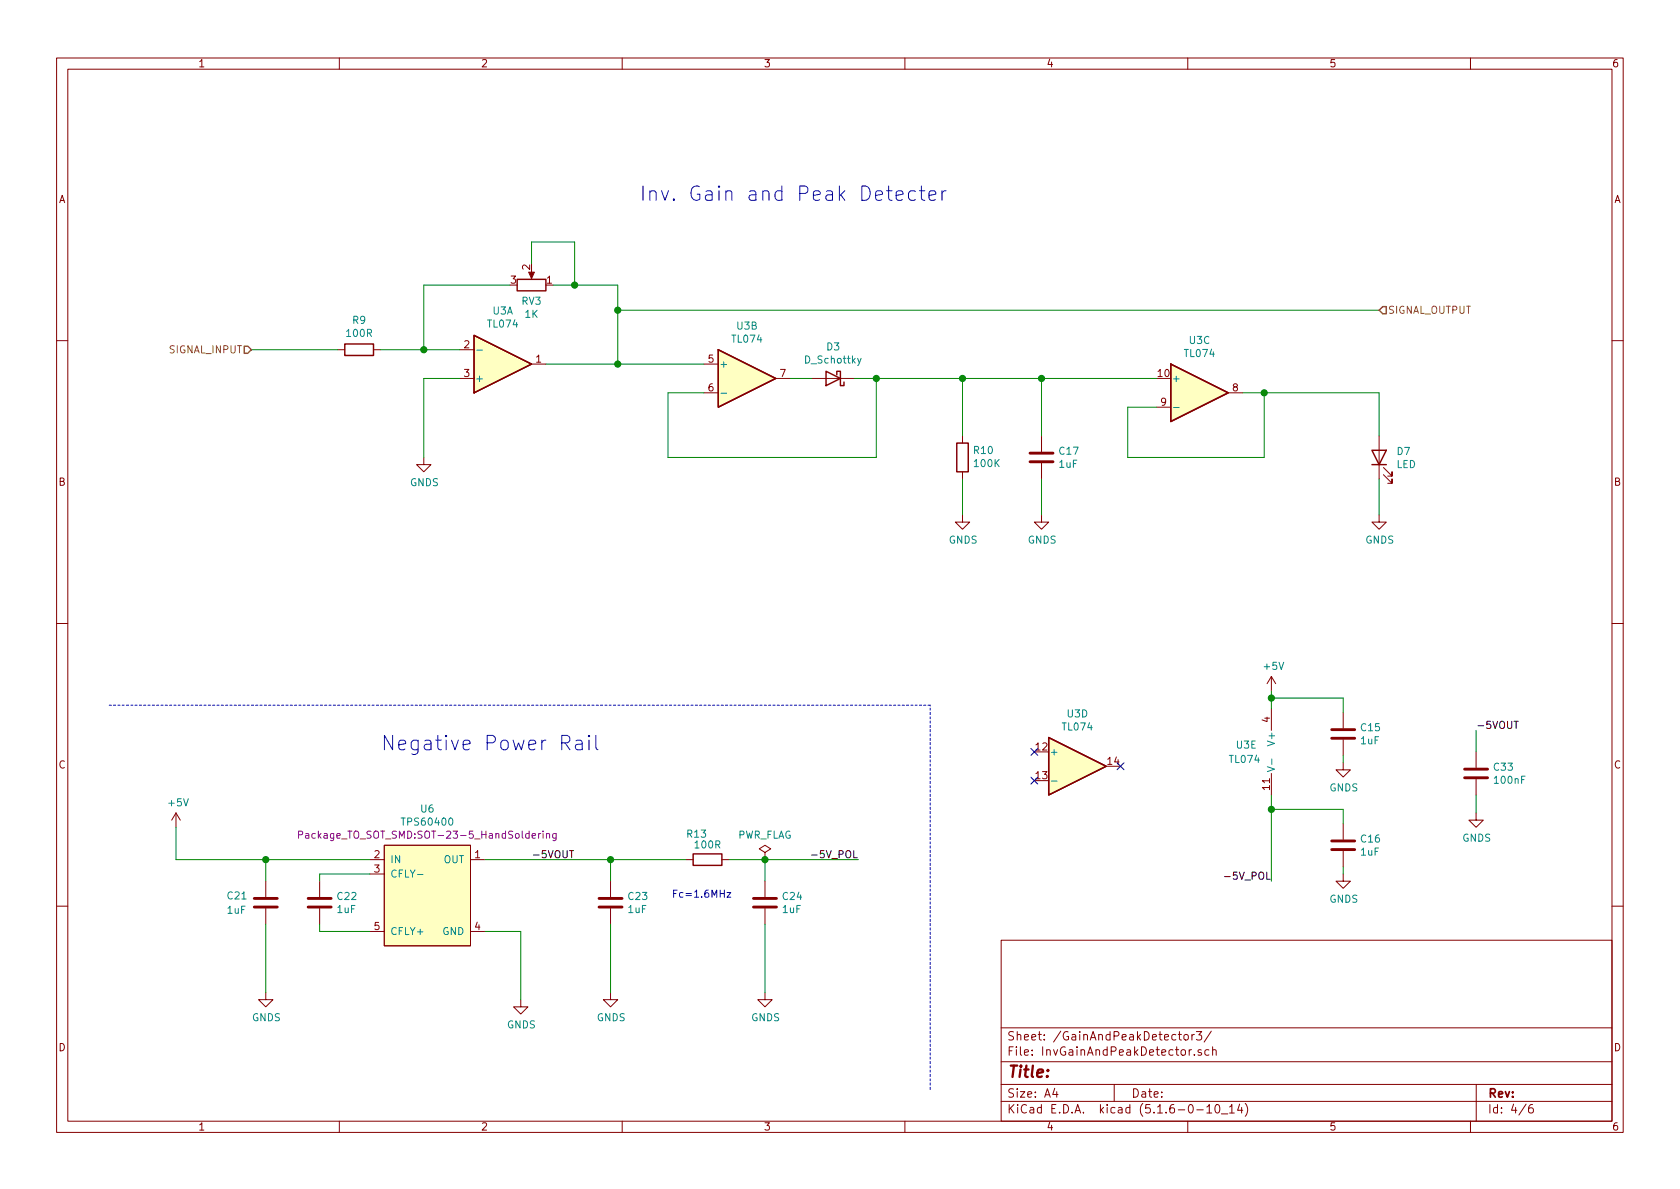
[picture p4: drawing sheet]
<svg xmlns="http://www.w3.org/2000/svg" width="297mm" height="210mm" viewBox="0 0 297 210" stroke-linecap="round" stroke-linejoin="round" font-family="sans-serif">
<g fill="none" stroke="#840000" stroke-width=".18">
<path d="M10 10.3h277v189.9h-277zM12 12.2h273v186.1h-273zM60 10.3v1.9M110 10.3v1.9M160 10.3v1.9M210 10.3v1.9M260 10.3v1.9M94 47.9v1M10 60.2h2M59.7 61.8h1.3M66 61.8h1.3M81.3 61.8h2.5"/>
<path d="M81.3 66.9h2.5M94 64.4h2.5M124.5 64.4h2.5M124.5 69.5h2.5M137.2 66.9h2.5M143.5 66.9h7.6M170.2 77.1v1.3M184.1 77.1v2.8M204.5 72h2.5M217.2 69.5h2.5M243.8 77.1v7.6M285 60.2h2"/>
<path d="M74.9 80.9v1.3h1.3l-1.3 1.2-1.2-1.2h1.2M170.2 91.1v1.2h1.2l-1.2 1.3-1.3-1.3h1.3M170.2 83.4v1.3M184.1 91.1v1.2h1.3l-1.3 1.3-1.2-1.3h1.2M184.1 81.9v2.8M243.8 91.1v1.2h1.3l-1.3 1.3-1.2-1.3h1.2M244.6 83.9l1.5 1.6v-.8v.8h-.7M244.6 82.7l1.5 1.5v-.8v.8h-.7M10 110.3h2M224.8 119.6v2.6M224.8 119.6l-.8 1.3M224.8 119.6l.8 1.3"/>
<path d="M285 110.3h2M224.8 125.3v3.9M224.8 136.8v3.8M237.5 134.9v1.2h1.3l-1.3 1.3-1.3-1.3h1.3M237.5 126v2.8M237.5 130.8v2.8M261 133v2.8M261 137.8v2.8M31.1 143.8l-.7 1.2M31.1 143.8v2.5M31.1 143.8l.8 1.2M47 155.8v2.8"/>
<path d="M56.5 155.8v2.8M65.4 152h2.5M65.4 154.6h2.5M67.9 149.5h15.3v17.8h-15.3zM83.2 152h2.5M107.9 155.8v2.8M121.3 152h1.3M127.6 152h1.3M135.3 150.7l1-.6-1-.6-1.1 .6 1.1 .6v1.3M135.3 152h.1M135.3 155.8v2.8M237.5 154.6v1.2h1.3l-1.3 1.3-1.3-1.3h1.3"/>
<path d="M237.5 145.7v2.8M237.5 150.5v2.8M261 143.8v1.2h1.3l-1.3 1.3-1.3-1.3h1.3M10 160.2h2M47 175.5v1.3h1.3l-1.3 1.2-1.3-1.2h1.3M47 160.6v2.8M56.5 160.6v2.8M65.4 164.7h2.5M83.2 164.7h2.5M92.1 176.8v1.2h1.2l-1.2 1.3-1.3-1.3h1.3M107.9 175.5v1.3h1.3l-1.3 1.2-1.2-1.2h1.2M107.9 160.6v2.8"/>
<path d="M135.3 175.5v1.3h1.2l-1.2 1.2-1.3-1.2h1.3M135.3 160.6v2.8M177 166.3h108v32h-108zM285 160.2h2M60 198.3v1.9M110 198.3v1.9M160 198.3v1.9M177 194.8h108M177 191.8h108M177 187.8h108M177 181.8h108M186.5 192.5l-.4 1h1"/>
<path d="M186.8 193v1M197 191.8v3M208.3 182.9h.6M208.5 182.4v1.3l.4 .2M209.4 183.1l.2-.2 .4 .2v.7l-.2 .1-.4-.1zM210 198.3v1.9M210.7 185.6l-.4 .1v.2M210.7 182.9v1M211.2 186.5v.1M211.2 182.9l-.5 .3M211.5 182.4h1l-.5 .6 .4 .1v.7l-.2 .1-.7-.1M211.6 196.3h1.2"/>
<path d="M212.4 185.7a.37 .37 0 0 0-.6 .1l.1 .2 .5 .2 .1 .1-.3 .3-.4-.1M213.4 195.8l.4-.5v1.5M213.4 196.8h.8M213.7 185.7l-.4-.1-.3 .3 .1 .6 .2 .1 .4-.1M214.2 182.3l-1.3 2M214.4 185.7h.1a.37 .37 0 0 1 .5 .1v.8M214.4 185.1v1.5M215 195.4l.3-.1a.94 .94 0 0 1 0 1.5 .8 .8 0 0 1-.6-.6 .8 .8 0 0 1 .3-.8zM216 197h1.1M217.4 195.8l.4-.5v1.5M217.4 196.8h.8M219.2 195.2l-.4 1.1h.9"/>
<path d="M219.5 195.8v1M220.2 195.1a1.71 1.71 0 0 1 0 2.3M260 198.3v1.9M261 191.8v6.5M269.8 195.2l-1.2 2M271 195.3a.62 .62 0 0 0-.7 .7v.7l.3 .1 .4-.1 .1-.5-.1-.2-.4-.1-.3 .3"/>
</g>
<g fill="#ffffc2" stroke="#ffffc2" stroke-width=".18">
<path d="M83.8 59.3l10.2 5.1-10.2 5.1z"/>
<path d="M127 61.8l10.2 5.1-10.2 5.1z"/>
<path d="M207 64.4l10.2 5.1-10.2 5z"/>
<path d="M185.4 130.4l10.2 5.1-10.2 5.1z"/>
<path d="M67.9 149.5h15.3v17.8h-15.3z"/>
</g>
<path d="M83.8 59.3l10.2 5.1-10.2 5.1zM91.4 49.4h5.1v2h-5.1zM61 60.8h5v2.1h-5zM127 61.8l10.2 5.1-10.2 5.1zM146 65.7l2.6 1.2-2.6 1.3zM148 66.3v-.6h.6v2.5h.6v-.6M169.2 78.4h2v5h-2zM207 64.4l10.2 5.1-10.2 5zM242.6 79.6h2.5l-1.3 2.6zM242.6 82.2h2.5M185.4 130.4l10.2 5.1-10.2 5.1zM122.6 151h5v2h-5z" fill="none" stroke="#840000" stroke-width=".25"/>
<path d="M84.3 61.9h1M127.5 69.5h1M152.2 63.4l-.4 1.1-.2 .1M207.5 72.1h1M185.9 138.1h1M224.1 135.6l1.2 .4-1.2 .4M224.9 134.2v1M73.8 154.6h1" fill="none" stroke="#008484" stroke-width=".18"/>
<g fill="none" stroke="#840000" stroke-width=".51">
<path d="M182.1 81.7h4.1M182.1 80.1h4.1M235.5 130.6h4M235.5 129h4M259 137.5h4M259 136h4M45 158.9h4M54.5 158.9h4M105.9 158.9h4.1M133.2 158.9h4.1M235.5 150.2h4M235.5 148.7h4"/>
<path d="M45 160.4h4M54.5 160.4h4M105.9 160.4h4.1M133.2 160.4h4.1"/>
</g>
<path d="M52.8 147.6h.6l.1-.2-.1-.3-.1-.1h-.5v1.2M54.1 147.4h.4l.1 .8M54.6 147.7h-.4l-.2 .2 .1 .3h.5M96 147v.1M96 147.4v.8M96.6 147.5l.2-.1h.3l.1 .8M96.6 147.4v.8M98.3 147.4v1.1l-.2 .2-.3-.1M98.3 147.4h-.3l-.3 .2 .1 .6h.5" fill="none" stroke="#840084" stroke-width=".18"/>
<path d="M93.5 48.1h1l-.5 1.2z" fill="#840000" stroke="#840000" stroke-width=".18"/>
<path d="M164.5 124.7h-145.5M164.5 192.7v-68" fill="none" stroke="#0000c2" stroke-width=".18" stroke-dasharray=".4 .4"/>
<g fill="none" stroke="#008400" stroke-width=".18">
<path d="M90.2 50.4h-15.3v11.4M94 46.6v-3.8h7.6v7.6M97.8 50.4h11.4v14M109.2 54.9h134.6M44.4 61.8h15.3M67.3 61.8h14M81.3 66.9h-6.4v14M96.5 64.4h28M139.7 66.9h3.8M151.1 66.9h53.4M154.9 66.9v14h-36.8v-11.4h6.4M170.2 66.9v10.2"/>
<path d="M184.1 66.9v10.2M219.7 69.5h24.1v7.6M223.5 69.5v11.4h-24.1v-8.9h5.1M170.2 84.7v6.4M184.1 84.7v6.4M243.8 84.7v6.4M224.8 123.4h12.7v2.6M224.8 122.2v3.1M237.5 133.6v1.3M261 129.2v3.8M31.1 146.3v5.7h34.3M47 152v3.8"/>
<path d="M65.4 154.6h-8.9v1.2M85.7 152h35.6M107.9 152v3.8M128.9 152h22.9M135.3 152v3.8M224.8 143.1h12.7v2.6M224.8 140.6v15.2M237.5 153.3v1.3M261 140.6v3.2M47 163.4v12.1M56.5 163.4v1.3h8.9M85.7 164.7h6.4v12.1"/>
<path d="M107.9 163.4v12.1M135.3 163.4v12.1"/>
</g>
<path d="M244.5 54.2h.6v1.3h-.6l-.7-.6zM43.2 61.2h.6l.6 .6-.6 .7h-.6z" fill="none" stroke="#848400" stroke-width=".25"/>
<path d="M267.7 127.6h.7M268.1 127.6v1.2M100.7 150.4h.7M101.1 150.4v1.3M143.5 151.2h1M216.5 155h1" fill="none" stroke="#000" stroke-width=".18"/>
<g fill="none" stroke="#0000c2" stroke-width=".18">
<path d="M158.4 34.6l1.3-.3-.2-.4-.7-.2-.4 .4v.9l.2 .3 .2 .1 .7-.1M161.8 33.9l-.7-.2-.2 .2-.3 .3v.7l.3 .4 .2 .1 .7-.1M162.6 33.7h.9M162.9 32.9v2.1l.1 .3 .5 .1M164.3 34.6l1.2-.3-.1-.4-.8-.2-.3 .4v.9l.1 .3 .2 .1 .8-.1M166.5 33.7v1.7M167.3 33.7a.69 .69 0 0 0-.8 .5M99.3 131.4h1a.68 .68 0 0 0 .5-.7 .68 .68 0 0 0-.5-.7h-1v2.6M99.9 131.4l.9 1.2M101.9 131l.2-.1 .7 .1 .1 .2v1.4M102.9 131.5l-.2 .1h-.6a.5 .5 0 0 0-.4 .5 .5 .5 0 0 0 .4 .5h.6l.2-.1M104.1 130l-.1 .2 .1 .1 .2-.1-.2-.2v.3"/>
<path d="M104.1 130.9v1.7M105.4 130v2.2l.3 .4M128.5 157.8h.7l-.7 .9h.7"/>
</g>
<g fill="#008400" stroke="#008400" stroke-width=".25">
<circle cx="108" cy="152" r=".51"/>
<circle cx="135.3" cy="152" r=".51"/>
<circle cx="101.6" cy="50.4" r=".51"/>
<circle cx="224.8" cy="123.4" r=".51"/>
<circle cx="47" cy="152" r=".51"/>
<circle cx="109.2" cy="54.9" r=".51"/>
<circle cx="74.9" cy="61.8" r=".51"/>
<circle cx="223.5" cy="69.5" r=".51"/>
<circle cx="224.8" cy="143.1" r=".51"/>
<circle cx="109.2" cy="64.4" r=".51"/>
<circle cx="184.2" cy="66.9" r=".51"/>
<circle cx="154.9" cy="66.9" r=".51"/>
<circle cx="170.2" cy="66.9" r=".51"/>
</g>
<path d="M182.3 137.4l1.2 1.3M182.3 132.4l1.2 1.2M183.5 137.4l-1.2 1.3M183.5 132.4l-1.2 1.2M197.5 134.9l1.2 1.2M198.7 134.9l-1.2 1.2" fill="none" stroke="#000084" stroke-width=".18"/>
<g font-size="3.5" fill="#0000c2">
<text x="113" y="35.6">Inv. Gain and Peak Detecter</text>
<text x="67.3" y="132.7">Negative Power Rail</text>
</g>
<text font-size="2.8" fill="#840000" x="178" y="190.5">Title:</text>
<g font-size="2.1" fill="#840000">
<text x="178" y="184">Sheet: /GainAndPeakDetector3/</text>
<text x="178" y="186.7">File: InvGainAndPeakDetector.sch</text>
<text x="178" y="196.9">KiCad E.D.A. kicad (5.1.6-0-10_14)</text>
<text x="178" y="194.1">Size: A4</text>
<text x="200" y="194.1">Date:</text>
<text x="263" y="194.1">Rev:</text>
<text x="263" y="196.9">Id: 4/6</text>
</g>
<g font-size="1.8" fill="#840000">
<text x="35" y="11.9">1</text>
<text x="85" y="11.9">2</text>
<text x="135" y="11.9">3</text>
<text x="185" y="11.9">4</text>
<text x="235" y="11.9">5</text>
<text x="285" y="11.9">6</text>
<text x="10.4" y="35.9">A</text>
<text x="285.4" y="35.9">A</text>
<text x="93.7" y="47.7" transform="rotate(-90 93.7 47.7)">2</text>
<text x="90.3" y="50.2">3</text>
<text x="96.7" y="50.2">1</text>
<text x="82.1" y="61.6">2</text>
<text x="94.8" y="64.1">1</text>
<text x="125.2" y="64.1">5</text>
<text x="82.1" y="66.7">3</text>
<text x="125.2" y="69.2">6</text>
<text x="137.9" y="66.7">7</text>
<text x="204.8" y="66.7">10</text>
<text x="205.3" y="71.7">9</text>
<text x="218" y="69.2">8</text>
<text x="10.4" y="85.9">B</text>
<text x="285.4" y="85.9">B</text>
<text x="224.5" y="127.7" transform="rotate(-90 224.5 127.7)">4</text>
<text x="10.4" y="135.9">C</text>
<text x="183.2" y="132.7">12</text>
<text x="183.2" y="137.8">13</text>
<text x="195.9" y="135.2">14</text>
<text x="285.4" y="135.9">C</text>
<text x="224.5" y="139.6" transform="rotate(-90 224.5 139.6)">11</text>
<text x="66.2" y="151.8">2</text>
<text x="66.2" y="154.3">3</text>
<text x="84" y="151.8">1</text>
<text x="66.2" y="164.5">5</text>
<text x="84" y="164.5">4</text>
<text x="10.4" y="185.9">D</text>
<text x="285.4" y="185.9">D</text>
<text x="35" y="199.9">1</text>
<text x="85" y="199.9">2</text>
<text x="135" y="199.9">3</text>
<text x="185" y="199.9">4</text>
<text x="235" y="199.9">5</text>
<text x="285" y="199.9">6</text>
</g>
<g font-size="1.8" fill="#008484">
<text x="92.3" y="53.9">RV3</text>
<text x="61.4" y="59.6">100R</text>
<text x="62.4" y="57.3">R9</text>
<text x="86.4" y="57.9">TL074</text>
<text x="87.1" y="55.6">U3A</text>
<text x="92.9" y="56.2">1K</text>
<text x="130.3" y="58.3">U3B</text>
<text x="127.1" y="65">+</text>
<text x="129.5" y="60.6">TL074</text>
<text x="142.4" y="64.3">D_Schottky</text>
<text x="146.2" y="62">D3</text>
<text x="209.5" y="63.1">TL074</text>
<text x="210.3" y="60.8">U3C</text>
<text x="83.9" y="67.6">+</text>
<text x="207.1" y="67.6">+</text>
<text x="172.2" y="80.3">R10</text>
<text x="172.4" y="82.6">100K</text>
<text x="187.3" y="82.7">1uF</text>
<text x="187.4" y="80.4">C17</text>
<text x="246.9" y="82.8">LED</text>
<text x="247" y="80.5">D7</text>
<text x="72.5" y="86">GNDS</text>
<text x="167.8" y="96.1">GNDS</text>
<text x="181.7" y="96.1">GNDS</text>
<text x="241.4" y="96.1">GNDS</text>
<text x="223.6" y="118.5">+5V</text>
<text x="188" y="129.2">TL074</text>
<text x="188.7" y="126.9">U3D</text>
<text x="225.4" y="131.5" transform="rotate(-90 225.4 131.5)">V+</text>
<text x="240.6" y="131.6">1uF</text>
<text x="240.7" y="129.3">C15</text>
<text x="185.5" y="133.6">+</text>
<text x="217.5" y="134.9">TL074</text>
<text x="218.6" y="132.4">U3E</text>
<text x="264.2" y="136.3">C33</text>
<text x="29.9" y="142.6">+5V</text>
<text x="74.4" y="143.7">U6</text>
<text x="235.1" y="139.9">GNDS</text>
<text x="264.4" y="138.6">100nF</text>
<text x="71.4" y="146">TPS60400</text>
<text x="121.5" y="148.1">R13</text>
<text x="130.3" y="148.3">PWR_FLAG</text>
<text x="240.7" y="149">C16</text>
<text x="258.6" y="148.8">GNDS</text>
<text x="69" y="152.6">IN</text>
<text x="69" y="155.2">CFLY-</text>
<text x="78.4" y="152.6">OUT</text>
<text x="123" y="150">100R</text>
<text x="240.6" y="151.3">1uF</text>
<text x="40.2" y="161.6">1uF</text>
<text x="40.3" y="159">C21</text>
<text x="59.7" y="161.5">1uF</text>
<text x="59.7" y="159.2">C22</text>
<text x="111.1" y="161.5">1uF</text>
<text x="111.2" y="159.2">C23</text>
<text x="138.4" y="161.5">1uF</text>
<text x="138.5" y="159.2">C24</text>
<text x="235.1" y="159.6">GNDS</text>
<text x="69" y="165.3">CFLY+</text>
<text x="78.2" y="165.3">GND</text>
<text x="44.6" y="180.6">GNDS</text>
<text x="89.7" y="181.9">GNDS</text>
<text x="105.5" y="180.6">GNDS</text>
<text x="132.8" y="180.6">GNDS</text>
</g>
<g font-size="1.8" fill="#848400">
<text x="245.4" y="55.5">SIGNAL_OUTPUT</text>
<text x="29.9" y="62.5">SIGNAL_INPUT</text>
</g>
<g font-size="1.8">
<text x="261" y="128.9">-5VOUT</text>
<text x="94" y="151.8">-5VOUT</text>
<text x="144.4" y="151.8">-5V_POL</text>
<text x="217.4" y="155.6">-5V_POL</text>
</g>
<text font-size="1.8" fill="#840084" x="54.5" y="148.3">Package_TO_SOT_SMD:SOT-23-5_HandSoldering</text>
<text font-size="1.8" fill="#0000c2" x="118.7" y="158.7">Fc=1.6MHz</text>
</svg>
